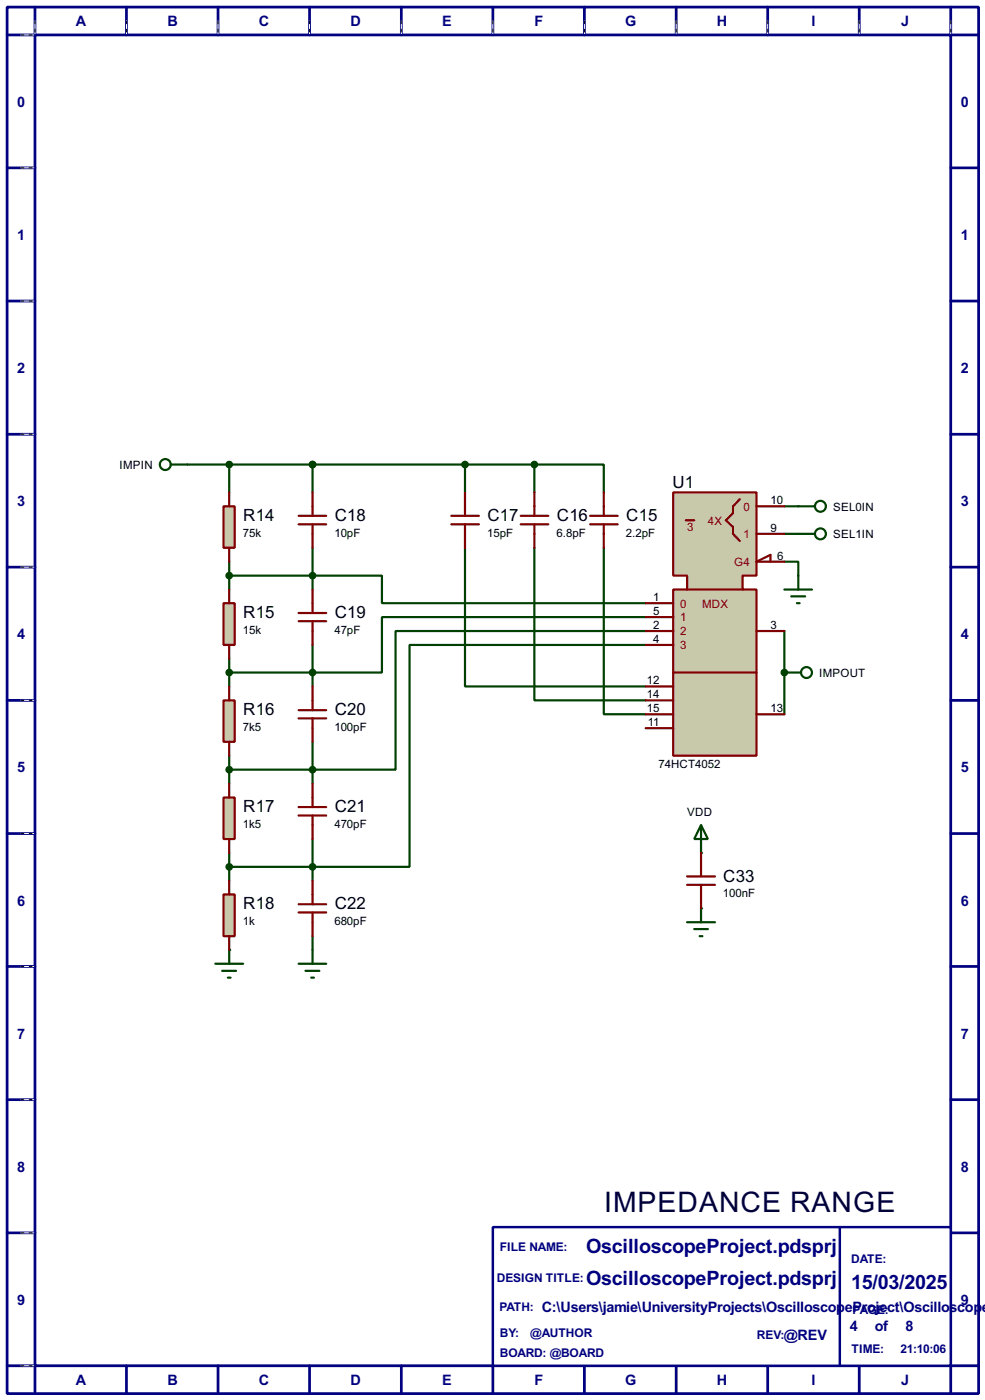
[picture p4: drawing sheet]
<svg xmlns="http://www.w3.org/2000/svg" width="180mm" height="256mm" viewBox="0 0 180 256" stroke-linecap="round" stroke-linejoin="round" font-family="sans-serif">
<g fill="none" stroke="#000080" stroke-width=".5">
<path d="M1.3 1.3h177.8v254h-177.8zM6.4 6.4h167.6v243.8h-167.6zM6.4 1.3v5.1h-5.1M23.2 1.3v5.1M39.9 1.3v5.1M56.7 1.3v5.1M73.5 1.3v5.1M90.2 1.3v5.1M107 1.3v5.1M123.8 1.3v5.1M140.5 1.3v5.1M157.3 1.3v5.1"/>
<path d="M174 1.3v5.1h5.1M1.3 30.8h5.1M174 30.8h5.1M1.3 55.2h5.1M174 55.2h5.1M1.3 79.6h5.1M174 79.6h5.1M1.3 103.9h5.1M174 103.9h5.1M1.3 128.3h5.1M174 128.3h5.1M1.3 152.7h5.1"/>
<path d="M174 152.7h5.1M1.3 177.1h5.1M174 177.1h5.1M1.3 201.5h5.1M174 201.5h5.1M1.3 225.9h5.1M174 225.9h5.1M1.3 250.2h5.1v5.1M23.2 250.2v5.1M39.9 250.2v5.1M56.7 250.2v5.1M73.5 250.2v5.1"/>
<path d="M90.2 250.2v5.1M107 250.2v5.1M123.8 250.2v5.1M140.5 250.2v5.1M157.3 250.2v5.1M179.1 250.2h-5.1v5.1"/>
</g>
<g fill="none" stroke="#fff" stroke-width=".18">
<path d="M3.9 6.4h2.3M6.4 3.9v2.3M23.2 3.9v2.3M39.9 3.9v2.3M56.7 3.9v2.3M73.5 3.9v2.3M90.2 3.9v2.3M107 3.9v2.3M123.8 3.9v2.3M140.5 3.9v2.3M157.3 3.9v2.3M174 3.9v2.3"/>
<path d="M3.9 30.8h2.3M3.9 55.2h2.3M3.9 79.6h2.3M3.9 103.9h2.3M3.9 128.3h2.3M3.9 152.7h2.3M3.9 177.1h2.3M3.9 201.5h2.3M3.9 225.9h2.3M3.9 250.2h2.3"/>
</g>
<g fill="none" stroke="#000" stroke-width=".18" stroke-dasharray=".5 1">
<path d="M3.9 6.4h2.3M6.4 3.9v2.3M23.2 3.9v2.3M39.9 3.9v2.3M56.7 3.9v2.3M73.5 3.9v2.3M90.2 3.9v2.3M107 3.9v2.3M123.8 3.9v2.3M140.5 3.9v2.3M157.3 3.9v2.3M174 3.9v2.3"/>
<path d="M3.9 30.8h2.3M3.9 55.2h2.3M3.9 79.6h2.3M3.9 103.9h2.3M3.9 128.3h2.3M3.9 152.7h2.3M3.9 177.1h2.3M3.9 201.5h2.3M3.9 225.9h2.3M3.9 250.2h2.3"/>
</g>
<path d="M90.2 224.8h83.8v25.4h-83.8z" fill="#fff" stroke="#000080" stroke-width=".45"/>
<path d="M153.7 224.8v25.4" fill="none" stroke="#000080" stroke-width=".45"/>
<path d="M85.1 100.4v25.4h33.1M97.8 100.4v27.9h20.4M110.5 100.4v30.5h7.7" fill="none" stroke="#004000" stroke-width=".4"/>
<circle cx="42" cy="174" r=".2" fill="#004000"/>
<g fill="none" stroke="#004000" stroke-width=".4">
<path d="M34.3 85.1h63.5M42 85.1v5.1M85.1 85.1v5.1M97.8 85.1h12.7v5.1M97.8 85.1v5.1M42 105.5h27.9v5h48.3M42 102.9v5.1M57.2 100.4v7.6M57.2 118.2v7.6M118.2 118.2h-43.2v40.6h-33M118.2 115.6h-45.8v25.4h-30.4M118.2 113.1h-48.3v10.1h-27.9"/>
<path d="M143.6 102.9h2.5v2.6M42 120.7v5.1M42 138.5v5.1M57.2 135.9v7.7M42 156.3v5M57.2 153.7v7.6M57.2 171.5v2.5"/>
</g>
<circle cx="57.2" cy="85.1" r=".2" fill="#004000"/>
<path d="M57.2 85.1v5.1" fill="none" stroke="#004000" stroke-width=".4"/>
<g fill="#004000">
<circle cx="57.2" cy="85.1" r=".2"/>
<circle cx="143.6" cy="123.2" r=".2"/>
</g>
<path d="M143.6 92.8h2.5M143.6 97.8h2.5M143.6 115.6v15.3" fill="none" stroke="#004000" stroke-width=".4"/>
<g fill="#004000">
<circle cx="128.3" cy="156.3" r=".2"/>
<circle cx="128.3" cy="166.4" r=".2"/>
</g>
<path d="M123.2 90.2h15.3v15.3h-2.6v2.5h2.6v30.5h-15.3v-30.5h2.6v-2.5h-2.6z" fill-rule="evenodd" fill="#c8c8aa" stroke="#800000" stroke-width=".4"/>
<g fill="none" stroke="#800000" stroke-width=".4">
<path d="M54.7 94.5h5M54.7 96.1h5M57.2 90.2v4.3M57.2 96.1v4.3M82.6 94.5h5.1M82.6 96.1h5.1M85.1 90.2v4.3M85.1 96.1v4.3M95.3 94.5h5.1M95.3 96.1h5.1M97.8 90.2v4.3M97.8 96.1v4.3"/>
<path d="M108 94.5h5.1M108 96.1h5.1M110.5 90.2v4.3M110.5 96.1v4.3M125.5 95.3h1.6M135.4 91.5l-1.2 1.3v1.2l-1.3 1.3 1.3 1.3v1.2l1.2 1.3M138.5 92.8h5.1M138.5 97.8h5.1M54.7 112.3h5M54.7 113.8h5M57.2 108v4.3M57.2 113.8v4.4"/>
<path d="M118.2 110.5h5M118.2 113.1h5M118.2 115.6h5M118.2 118.2h5M125.8 108h10.1M138.5 115.6h5.1M141 102.9v-1.2l-2.5 1.2h5.1M54.7 130.1h5M54.7 131.6h5M57.2 125.8v4.3M57.2 131.6v4.3M118.2 125.8h5"/>
<path d="M118.2 128.3h5M118.2 130.9h5M118.2 133.4h5M123.2 123.2h15.3M138.5 130.9h5.1M54.7 147.9h5M54.7 149.4h5M57.2 143.6v4.3M57.2 149.4v4.3M54.7 165.7h5M54.7 167.2h5M57.2 161.3v4.4"/>
<path d="M57.2 167.2v4.3"/>
</g>
<path d="M40.9 92.8h2.1v7.6h-2.1z" fill="#c8c8aa" stroke="#800000" stroke-width=".4"/>
<path d="M42 90.2v2.6M42 100.4v2.5" fill="none" stroke="#800000" stroke-width=".4"/>
<path d="M40.9 110.5h2.1v7.7h-2.1z" fill="#c8c8aa" stroke="#800000" stroke-width=".4"/>
<path d="M42 108v2.5M42 118.2v2.5" fill="none" stroke="#800000" stroke-width=".4"/>
<path d="M40.9 128.3h2.1v7.6h-2.1z" fill="#c8c8aa" stroke="#800000" stroke-width=".4"/>
<path d="M42 125.8v2.5M42 135.9v2.6" fill="none" stroke="#800000" stroke-width=".4"/>
<path d="M40.9 146.1h2.1v7.6h-2.1z" fill="#c8c8aa" stroke="#800000" stroke-width=".4"/>
<path d="M42 143.6v2.5M42 153.7v2.6" fill="none" stroke="#800000" stroke-width=".4"/>
<path d="M39.4 176.6h5.1M40.7 177.9h2.5M41.7 179.1h.5M42 174v2.6" fill="none" stroke="#004000" stroke-width=".4"/>
<path d="M40.9 163.9h2.1v7.6h-2.1z" fill="#c8c8aa" stroke="#800000" stroke-width=".4"/>
<path d="M128.3 156.3v4.3M42 161.3v2.6M42 171.5v2.5M125.8 160.6h5.1M125.8 162.1h5.1M128.3 162.1v4.3" fill="none" stroke="#800000" stroke-width=".4"/>
<g fill="none" stroke="#004000" stroke-width=".4">
<path d="M31.3 85.1h3M146.1 92.8h3.1M146.1 97.8h3.1M143.6 108h5M144.8 109.3h2.6M145.9 110.5h.5M146.1 105.5v2.5M143.6 123.2h3M128.3 151.2l1.3 2.5h-2.5zM128.3 151.2v5.1M54.7 176.6h5M55.9 177.9h2.6"/>
<path d="M57 179.1h.5M57.2 174v2.6M125.8 169h5.1M127.1 170.2h2.5M128.1 171.5h.5M128.3 166.4v2.6"/>
<circle cx="30.2" cy="85.1" r="1"/>
<circle cx="150.1" cy="97.8" r="1"/>
<circle cx="150.1" cy="92.8" r="1"/>
<circle cx="147.6" cy="123.2" r="1"/>
</g>
<g fill="#004000" stroke="#004000" stroke-width=".4">
<circle cx="85.1" cy="85.1" r=".5"/>
<circle cx="97.8" cy="85.1" r=".5"/>
<circle cx="41.9" cy="158.8" r=".5"/>
<circle cx="57.2" cy="158.8" r=".5"/>
<circle cx="41.9" cy="141" r=".5"/>
<circle cx="57.2" cy="141" r=".5"/>
<circle cx="41.9" cy="123.2" r=".5"/>
<circle cx="57.2" cy="123.2" r=".5"/>
<circle cx="41.9" cy="105.5" r=".5"/>
<circle cx="57.2" cy="105.5" r=".5"/>
<circle cx="41.9" cy="85.1" r=".5"/>
<circle cx="57.2" cy="85.1" r=".5"/>
<circle cx="143.5" cy="123.2" r=".5"/>
</g>
<text font-size="5.8" fill="#000040" x="110.6" y="222">IMPEDANCE RANGE</text>
<g font-size="4.1" fill="#000080">
<text x="107.3" y="229.5">OscilloscopeProject.pdsprj</text>
<text x="107.3" y="235.4">OscilloscopeProject.pdsprj</text>
<text x="155.8" y="236.1">15/03/2025</text>
</g>
<g font-size="3.5">
<text x="123.1" y="89.4">U1</text>
<text x="44.5" y="95.5">R14</text>
<text x="61.3" y="95.5">C18</text>
<text x="89.2" y="95.5">C17</text>
<text x="101.9" y="95.5">C16</text>
<text x="114.6" y="95.5">C15</text>
<text x="44.5" y="113.2">R15</text>
<text x="61.3" y="113.2">C19</text>
<text x="44.5" y="131">R16</text>
<text x="61.3" y="131">C20</text>
<text x="44.5" y="148.8">R17</text>
<text x="61.3" y="148.8">C21</text>
<text x="132.4" y="161.5">C33</text>
<text x="44.5" y="166.6">R18</text>
<text x="61.3" y="166.6">C22</text>
</g>
<g font-size="3" fill="#000080">
<text x="13.9" y="4.9">A</text>
<text x="30.6" y="4.9">B</text>
<text x="47.4" y="4.9">C</text>
<text x="64.1" y="4.9">D</text>
<text x="80.9" y="4.9">E</text>
<text x="97.8" y="4.9">F</text>
<text x="114.4" y="4.9">G</text>
<text x="131.2" y="4.9">H</text>
<text x="148.5" y="4.9">I</text>
<text x="164.9" y="4.9">J</text>
<text x="3.2" y="19.5">0</text>
<text x="175.9" y="19.5">0</text>
<text x="3.2" y="44">1</text>
<text x="175.9" y="44">1</text>
<text x="3.2" y="68.4">2</text>
<text x="175.9" y="68.4">2</text>
<text x="3.2" y="92.7">3</text>
<text x="175.9" y="92.7">3</text>
<text x="3.2" y="117.1">4</text>
<text x="175.9" y="117.1">4</text>
<text x="3.2" y="141.5">5</text>
<text x="175.9" y="141.5">5</text>
<text x="3.2" y="165.9">6</text>
<text x="175.9" y="165.9">6</text>
<text x="3.2" y="190.3">7</text>
<text x="175.9" y="190.3">7</text>
<text x="3.2" y="214.7">8</text>
<text x="175.9" y="214.7">8</text>
<text x="3.2" y="239.1">9</text>
<text x="175.9" y="239.1">9</text>
<text x="99.1" y="240.4">C:\Users\jamie\UniversityProjects\OscilloscopeProject\Oscilloscop</text>
<text x="143.5" y="245.5">@REV</text>
<text x="155.6" y="243.9">4</text>
<text x="160.1" y="243.9">of</text>
<text x="165.7" y="243.9">8</text>
<text x="179.7" y="240.4">e</text>
<text x="13.9" y="253.8">A</text>
<text x="30.6" y="253.8">B</text>
<text x="47.4" y="253.8">C</text>
<text x="64.1" y="253.8">D</text>
<text x="80.9" y="253.8">E</text>
<text x="97.8" y="253.8">F</text>
<text x="114.4" y="253.8">G</text>
<text x="131.2" y="253.8">H</text>
<text x="148.5" y="253.8">I</text>
<text x="164.9" y="253.8">J</text>
</g>
<g font-size="2.5" fill="#000080">
<text x="91.5" y="229.3">FILE NAME:</text>
<text x="155.8" y="231.3">DATE:</text>
<text x="90.9" y="234.9">DESIGN TITLE:</text>
<text x="91.4" y="240.2">PATH:</text>
<text x="91.5" y="245">BY:</text>
<text x="97.1" y="245">@AUTHOR</text>
<text x="138.5" y="245.3">REV:</text>
<text x="156" y="240.7">PAGE:</text>
<text x="91.5" y="248.7">BOARD: @BOARD</text>
<text x="155.8" y="247.8">TIME:</text>
<text x="164.8" y="247.8">21:10:06</text>
</g>
<g font-size="2.4">
<text x="21.9" y="85.9">IMPIN</text>
<text x="141" y="92.4">10</text>
<text x="152.5" y="93.6">SEL0IN</text>
<text x="44.5" y="98.4">75k</text>
<text x="61.2" y="98.4">10pF</text>
<text x="89.2" y="98.4">15pF</text>
<text x="101.9" y="98.4">6.8pF</text>
<text x="114.6" y="98.4">2.2pF</text>
<text x="141" y="97.4">9</text>
<text x="152.5" y="98.6">SEL1IN</text>
<text x="142.3" y="102.5">6</text>
<text x="119.6" y="110.1">1</text>
<text x="119.6" y="112.7">5</text>
<text x="44.5" y="116.2">15k</text>
<text x="61.2" y="116.2">47pF</text>
<text x="119.6" y="115.2">2</text>
<text x="119.6" y="117.8">4</text>
<text x="141" y="115.2">3</text>
<text x="118.4" y="125.4">12</text>
<text x="149.9" y="124">IMPOUT</text>
<text x="118.4" y="127.9">14</text>
<text x="118.4" y="130.5">15</text>
<text x="141" y="130.5">13</text>
<text x="44.5" y="133.9">7k5</text>
<text x="61.2" y="133.9">100pF</text>
<text x="118.6" y="133">11</text>
<text x="120.5" y="140.7">74HCT4052</text>
<text x="125.8" y="149.4">VDD</text>
<text x="44.5" y="151.7">1k5</text>
<text x="61.2" y="151.7">470pF</text>
<text x="132.3" y="164.4">100nF</text>
<text x="44.5" y="169.5">1k</text>
<text x="61.2" y="169.5">680pF</text>
</g>
<g font-size="2.4" fill="#800000">
<text x="125.8" y="94.8">0</text>
<text x="136.1" y="93.6">0</text>
<text x="125.8" y="97.4">3</text>
<text x="129.6" y="96.1">4X</text>
<text x="136.1" y="98.6">1</text>
<text x="134.4" y="103.7">G4</text>
<text x="124.5" y="111.3">0</text>
<text x="124.5" y="113.9">1</text>
<text x="128.5" y="111.3">MDX</text>
<text x="124.5" y="116.4">2</text>
<text x="124.5" y="119">3</text>
</g>
</svg>
